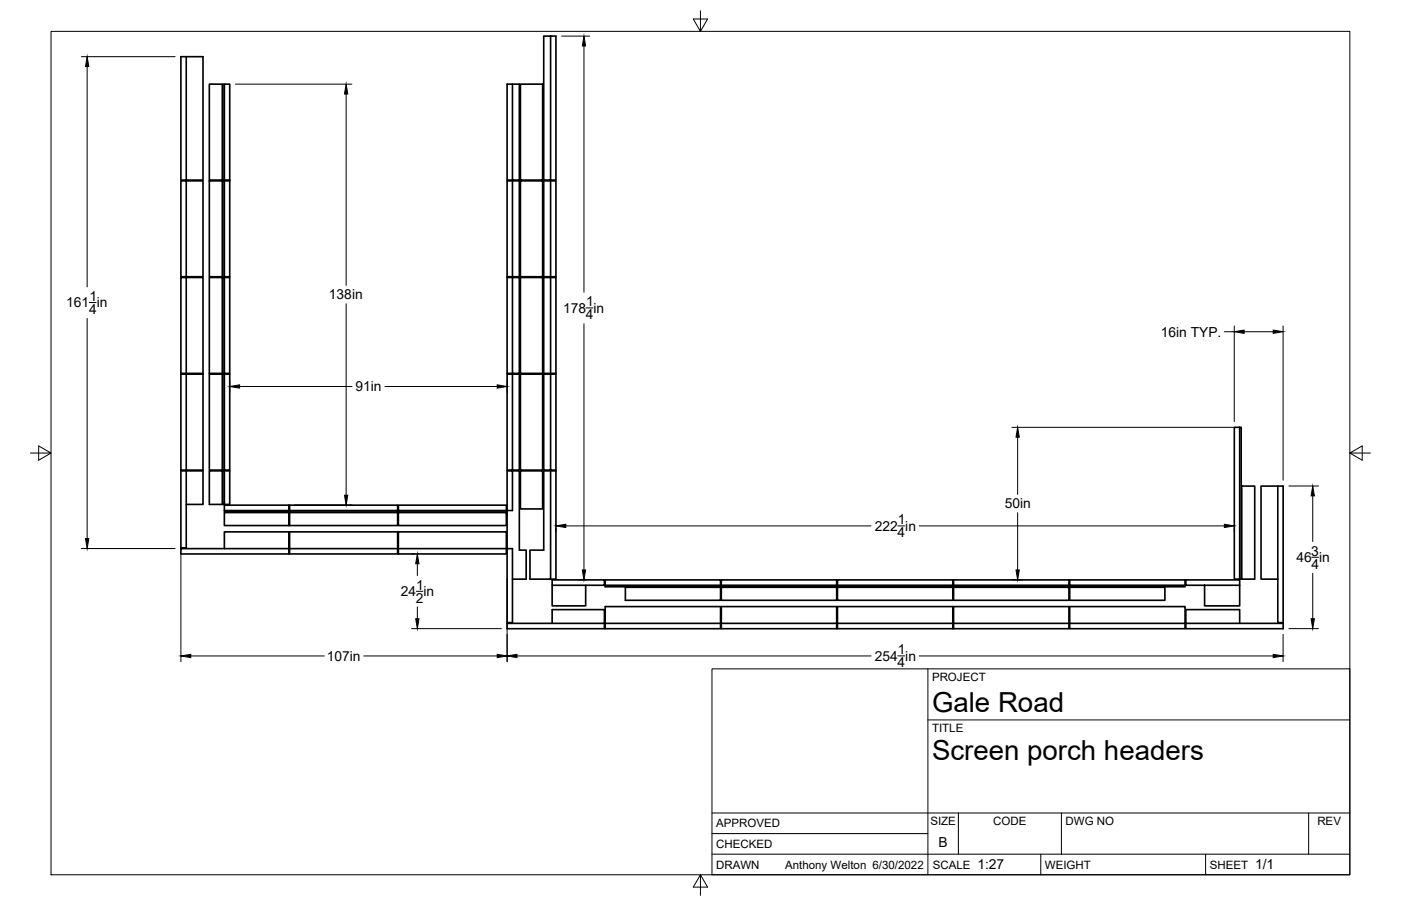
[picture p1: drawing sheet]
<svg xmlns="http://www.w3.org/2000/svg" width="432mm" height="279mm" viewBox="0 0 432 279" stroke-linecap="round" stroke-linejoin="round" font-family="sans-serif">
<!-- layer: Visible -->
<g fill="none" stroke="#000" stroke-width=".51">
<path d="M57.4 17.5v38h-1.6v-38h6.8v38h-5.2M169.7 11.1v44.4h-2.1v-44.4h3.7v44.4h-1.6M64.5 26h4v29.5h-4zM68.7 26h2.1v29.5h-2.1zM69.2 26v29.5M157.9 26v29.5h2.2v-29.5h-3.8v29.5h1.6M160.4 26h6.8v29.5h-6.8zM55.8 55.8h1.6v29.5h-1.6zM57.4 55.8h5.2v29.5h-5.2M64.5 55.8h4v29.5h-4zM68.7 55.8h2.1v29.5h-2.1zM69.2 55.8v29.5"/>
<path d="M156.3 55.8h3.8v29.5h-3.8zM157.9 55.8v29.5M160.4 55.8h6.8v29.5h-6.8zM167.6 55.8h3.7v29.5h-3.7zM169.7 55.8v29.5M55.8 85.6h6.8v29.5h-6.8zM57.4 85.6v29.5M64.5 85.6h4v29.5h-4zM69.2 85.6h-.5v29.5h.5M69.2 85.6h1.6v29.5h-1.6zM157.9 85.6h2.2v29.5h-2.2zM157.9 85.6h-1.6v29.5h1.6"/>
<path d="M160.4 85.6h6.8v29.5h-6.8zM167.6 85.6h3.7v29.5h-3.7zM169.7 85.6v29.5M57.4 115.4v29.6h5.2v-29.6h-6.8v29.6h1.6M64.5 115.4h4v29.6h-4zM69.2 115.4v29.6h1.6v-29.6h-2.1v29.6h.5M157.9 115.4v29.6h-1.6v-29.6h3.8v29.6h-2.2M160.4 115.4h6.8v29.6h-6.8zM169.7 115.4h1.6v29.6h-3.7v-29.6h2.1v29.6M380.4 131.8h1.7v46.8h-1.7zM382.1 131.8h.4v46.8h-.4M57.4 145.2v23.8h-1.6v-23.8h6.8v10.4h-5.2"/>
<path d="M64.5 145.2h4v10.4h-4zM69.2 157.4v-1.6h19.8v2.1h-19.8v-.5h19.8M69.2 158.1h19.8v4h-19.8zM69.2 145.2v10.4h1.6v-10.4h-2.1v10.4h.5M89.3 155.8h33.3v2.1h-33.3zM89.3 158.1h33.3v4h-33.3zM89.3 157.4h33.3M122.8 157.4v.5h33.3v-2.1h-33.3v1.6h33.3M122.8 158.1h33.3v4h-33.3zM156.3 157.4h1.6v-12.2h-1.6v24M157.9 145.2h2.2v24.5h2.1v8.9h-4.3M160.4 145.2h6.8v11.8h-6.8z"/>
<path d="M169.7 145.2v33.4h-6.4v-8.9h4.3v-24.5h3.7v33.4h-1.6M382.7 149.9h4v28.7h-4zM393.8 149.9h-5.1v28.7h5.1M393.8 149.9h1.7v42.1h-1.7zM69.2 169.2v-5.2h19.8v6.8h-33.2v-1.6h33.2M89.3 164h33.3v6.8h-33.3zM89.3 169.2h33.3M122.8 164h33.3v6.8h-33.3zM122.8 169.2h33.3M156.3 169.2h1.6v22.8h-1.6zM186.5 178.8h35.6v2.2h-35.6zM222.3 178.8h35.6v2.2h-35.6z"/>
<path d="M258.1 178.8h35.6v2.2h-35.6zM293.9 178.8h35.6v2.2h-35.6zM170.2 192.2v-4.2h16.1v4.2h-30v1.7h30v-1.7M170.2 180.5h16.1v-1.7h-16.1v8h10.3v-6.3M186.5 187.1h35.6v6.8h-35.6zM186.5 192.2h35.6M186.5 180.5h35.6M192.7 181.1h29.4v4h-29.4zM222.3 187.1h35.6v6.8h-35.6zM222.3 181.1h35.6v4h-35.6zM222.3 192.2h35.6M222.3 180.5h35.6"/>
<path d="M258.1 187.1h35.6v6.8h-35.6zM258.1 181.1h35.6v4h-35.6zM258.1 192.2h35.6M258.1 180.5h35.6M293.9 181.1h35.6v4h-35.6zM293.9 187.1h35.6v6.8h-35.6zM293.9 192.2h35.6M293.9 180.5h35.6M329.7 187.1h35.6v5.1h-35.6zM329.7 192.2v1.7h35.6v-1.7M329.7 181.1h29.3v4h-29.3zM329.7 180.5v.5h35.6v-.5h-35.6v-1.7h35.6v1.7"/>
<path d="M365.5 192.2v1.7h30v-1.7h-30v-4.2h16.6v4.2M371.3 180.5v6.3h10.8v-6.3h-16.6v-1.7h16.6v1.7"/>
</g>
<!-- layer: Border -->
<path d="M15.7 9.7h400.3v260.1h-400.3zM215.9 3.3v6.4l-2.2-3.8h4.4l-2.2 3.8M9.4 139.7h6.3l-3.8-2.2v4.4l3.8-2.2M416 139.7l3.8 2.2v-4.4l-3.8 2.2h6.4M215.9 269.8l2.2 3.8h-4.4l2.2-3.8v6.3" fill="none" stroke="#000" stroke-width=".31"/>
<!-- layer: Titleblock -->
<path d="M219.4 206.3h196.6v63.5h-196.6zM286 206.3v63.5M286 222h130M219.4 257.1h66.6M219.4 250.7h196.6M295.4 250.7v12.7M327.1 250.7v12.7M403.3 250.7v12.7M219.4 263.4h196.6M320.8 263.4v6.4M371.6 263.4v6.4" fill="none" stroke="#000" stroke-width=".31"/>
<!-- layer: Dimensions -->
<g fill="none" stroke="#000" stroke-width=".31">
<path d="M25.1 17.5h28.9M173.1 11.1h8.7M180 14.2v75.9M26.9 20.5v68M72.6 26h35.9M106.7 29v59M26.9 98.2v67.9M27.5 93.3h2.1M106.7 93.7v59M180 99.8v76M180.6 95h2.1M70.8 117.4v3.5"/>
<path d="M73.9 119.2h34.6M118.6 119.2h34.6M156.3 117.4v3.5M377.4 102.3h3M380.4 100.5v29.5M383.5 102.3h8.9M395.5 100.5v47.6M311.9 131.8h68.4M313.6 134.8v17.7M90.8 155.8h17.7M313.6 158.1v17.7M397.2 149.9h9.2"/>
<path d="M404.6 152.9v14.1M25.1 169.2h28.9M55.8 170.7v33.4M126.9 170.8h.8M128.6 173.9v3.6M156.3 178.5v25.6M171.3 162.9v1.1M174.4 162.2h94.1M178.2 178.8h2.4M276.7 162.2h2.1M283.3 162.2h94.1M311.9 178.8h3.3"/>
<path d="M380.4 162.9v1.1M404.3 171.9h2.1M404.6 176.8v14M126.9 193.9h27.6M128.3 182.4h2M128.6 187.2v3.6M395.5 195.6v8.5M397.2 193.9h9.2M58.8 202.3h41.1M112.1 202.3h41.1M159.3 202.3h109.2M276.7 202.3h2.1"/>
<path d="M283.3 202.3h109.1"/>
</g>
<g fill="#000" stroke="#000" stroke-width=".31">
<path d="M180 11.1l.5 3.1h-1zM26.9 17.5l.5 3h-1zM106.7 26l.5 3h-1zM70.8 119.2l3.1-.5v1zM153.2 118.7l3.1 .5-3.1 .5zM380.4 102.3l3.1-.5v1zM392.4 101.8l3.1 .5-3.1 .5zM313.6 131.8l.6 3h-1.1zM106.2 152.7h1l-.5 3.1zM404.6 149.9l.5 3h-1zM26.4 166.1h1l-.5 3.1zM128.6 170.8l.5 3.1h-1z"/>
<path d="M171.3 162.2l3.1-.5v1zM179.5 175.8h1l-.5 3zM313.1 175.8h1.1l-.6 3zM377.4 161.7l3 .5-3 .5zM128.1 190.8h1l-.5 3.1zM404.1 190.8h1l-.5 3.1zM55.8 202.3l3-.5v1zM153.2 201.8l3.1 .5-3.1 .5zM156.3 202.3l3-.5v1zM392.4 201.8l3.1 .5-3.1 .5z"/>
</g>
<g font-size="8.5">
<text x="287.3" y="219.5">Gale Road</text>
<text x="287.3" y="234.5">Screen porch headers</text>
</g>
<g font-size="4.3">
<text x="20.4" y="94.8">161 in</text>
<text x="27.5" y="92.8">1</text>
<text x="101.4" y="92.4">138in</text>
<text x="180.7" y="94.4">1</text>
<text x="27.5" y="96.9">4</text>
<text x="173.5" y="96.5">178 in</text>
<text x="180.6" y="98.5">4</text>
<text x="357.8" y="103.8">16in TYP.</text>
<text x="109.6" y="120.7">91in</text>
<text x="276.7" y="161.7">1</text>
<text x="309.7" y="156.8">50in</text>
<text x="269.6" y="163.7">222 in</text>
<text x="276.6" y="165.7">4</text>
<text x="399.5" y="173.4">46 in</text>
<text x="404.2" y="171.3">3</text>
<text x="404.2" y="175.4">4</text>
<text x="123.6" y="183.9">24 in</text>
<text x="128.2" y="185.9">2</text>
<text x="128.3" y="181.8">1</text>
<text x="100.7" y="203.8">107in</text>
<text x="269.6" y="203.8">254 in</text>
<text x="276.7" y="201.8">1</text>
<text x="276.6" y="205.8">4</text>
<text x="289.3" y="261.2">B</text>
<text x="301.2" y="268.1">1:27</text>
<text x="386.8" y="268.1">1/1</text>
</g>
<g font-size="3.5">
<text x="287.3" y="210.1">PROJECT</text>
<text x="287.3" y="225.8">TITLE</text>
<text x="220.7" y="255.2">APPROVED</text>
<text x="286.7" y="254.5">SIZE</text>
<text x="306.1" y="254.5">CODE</text>
<text x="328.4" y="254.5">DWG NO</text>
<text x="406" y="254.5">REV</text>
<text x="220.7" y="261.5">CHECKED</text>
<text x="220.7" y="267.9">DRAWN</text>
<text x="242" y="267.9">Anthony Welton 6/30/2022</text>
<text x="287.5" y="267.9">SCALE</text>
<text x="322.1" y="267.9">WEIGHT</text>
<text x="372.9" y="267.9">SHEET</text>
</g>
</svg>
